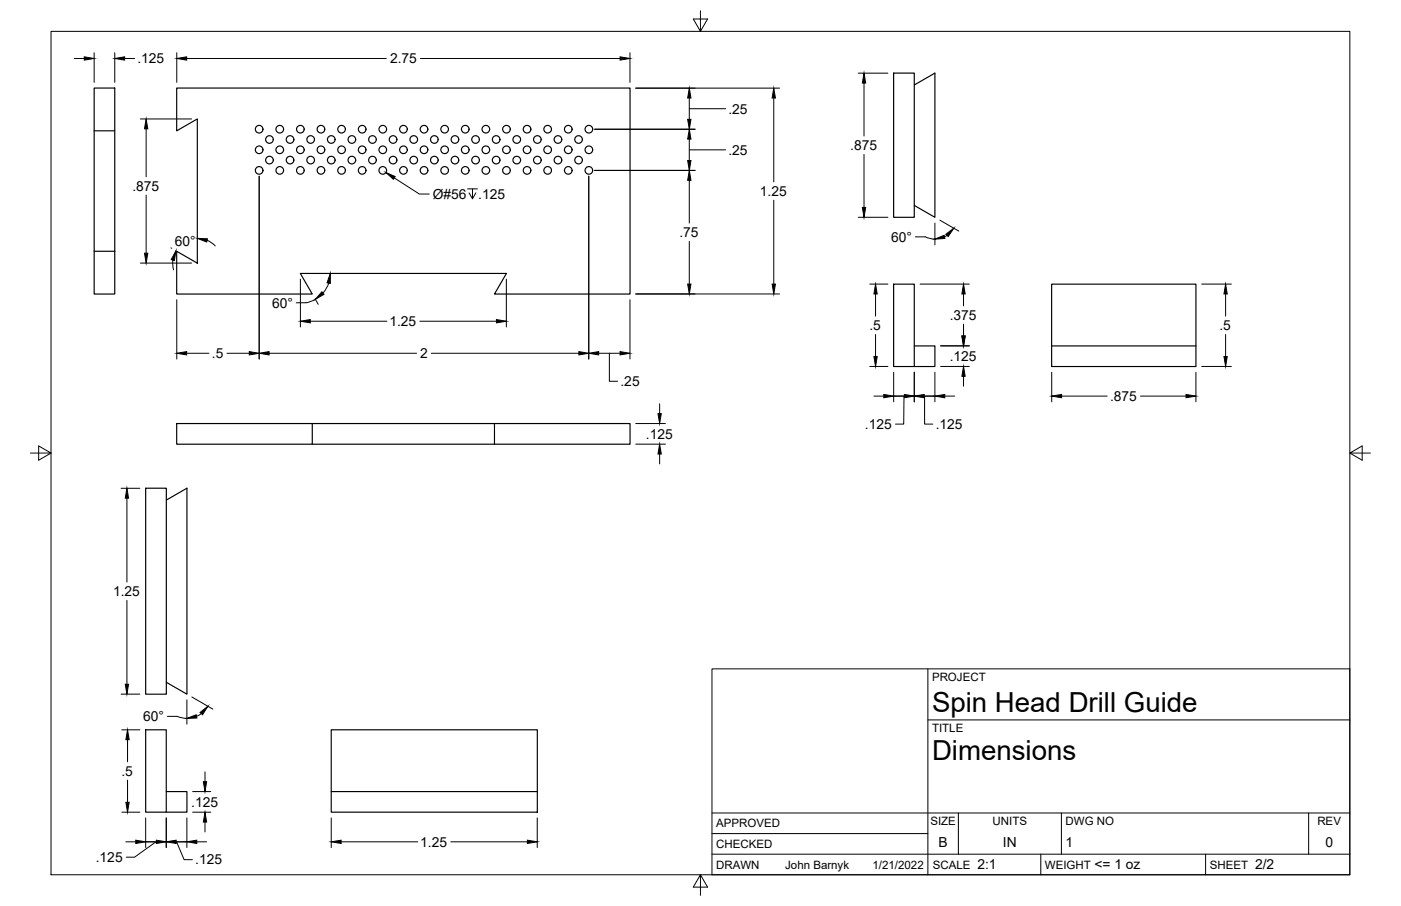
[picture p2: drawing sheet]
<svg xmlns="http://www.w3.org/2000/svg" width="432mm" height="279mm" viewBox="0 0 432 279" stroke-linecap="round" stroke-linejoin="round" font-family="sans-serif">
<!-- layer: Visible -->
<g fill="none" stroke="#000" stroke-width=".36">
<path d="M29 27.2h6.4v13.1h-6.4zM54.5 27.2h139.7v63.5h-41.8l3.7-6.4h-63.5l3.6 6.4h-41.7v-13.2l6.3 3.7v-44.5l-6.3 3.6zM275.4 22.5h6.4v44.5h-6.4zM281.8 26.2l6.3-3.7v44.5l-6.3-3.6M29 40.3v37.2M35.4 40.3v37.2M29 77.5h6.4v13.2h-6.4zM275.4 87.6h6.4v25.4h-6.4zM324.1 87.6h44.5v25.4h-44.5zM281.8 106.7h6.3v6.3h-6.3M324.1 106.7h44.5M54.5 130.6h41.7v6.4h-41.7z"/>
<path d="M96.2 130.6h56.2v6.4h41.8v-6.4h-41.8M96.2 137h56.2M44.9 150.6h6.4v63.5h-6.4zM51.3 154.2l6.3-3.6v63.5l-6.3-3.7M44.9 225.1h6.3v25.4h-6.3zM102.1 225.1h63.5v25.4h-63.5zM51.2 244.1h6.4v6.4h-6.4M102.1 244.1h63.5"/>
<circle cx="79.9" cy="39.8" r="1.17"/>
<circle cx="86.2" cy="39.8" r="1.17"/>
<circle cx="92.6" cy="39.8" r="1.17"/>
<circle cx="98.9" cy="39.8" r="1.17"/>
<circle cx="105.3" cy="39.8" r="1.17"/>
<circle cx="111.6" cy="39.8" r="1.17"/>
<circle cx="118" cy="39.8" r="1.17"/>
<circle cx="124.3" cy="39.8" r="1.17"/>
<circle cx="130.7" cy="39.8" r="1.17"/>
<circle cx="137" cy="39.8" r="1.17"/>
<circle cx="143.4" cy="39.8" r="1.17"/>
<circle cx="149.7" cy="39.8" r="1.17"/>
<circle cx="156.1" cy="39.8" r="1.17"/>
<circle cx="162.4" cy="39.8" r="1.17"/>
<circle cx="168.8" cy="39.8" r="1.17"/>
<circle cx="175.1" cy="39.8" r="1.17"/>
<circle cx="181.5" cy="39.8" r="1.17"/>
<circle cx="79.9" cy="52.5" r="1.17"/>
<circle cx="79.9" cy="46.2" r="1.17"/>
<circle cx="83" cy="49.4" r="1.17"/>
<circle cx="83" cy="43" r="1.17"/>
<circle cx="86.2" cy="52.5" r="1.17"/>
<circle cx="86.2" cy="46.2" r="1.17"/>
<circle cx="89.4" cy="43" r="1.17"/>
<circle cx="89.4" cy="49.4" r="1.17"/>
<circle cx="92.6" cy="52.5" r="1.17"/>
<circle cx="92.6" cy="46.2" r="1.17"/>
<circle cx="95.7" cy="49.4" r="1.17"/>
<circle cx="95.7" cy="43" r="1.17"/>
<circle cx="98.9" cy="46.2" r="1.17"/>
<circle cx="98.9" cy="52.5" r="1.17"/>
<circle cx="102.1" cy="49.4" r="1.17"/>
<circle cx="102.1" cy="43" r="1.17"/>
<circle cx="105.3" cy="52.5" r="1.17"/>
<circle cx="105.3" cy="46.2" r="1.17"/>
<circle cx="108.4" cy="49.4" r="1.17"/>
<circle cx="108.4" cy="43" r="1.17"/>
<circle cx="111.6" cy="52.5" r="1.17"/>
<circle cx="111.6" cy="46.2" r="1.17"/>
<circle cx="114.8" cy="43" r="1.17"/>
<circle cx="114.8" cy="49.4" r="1.17"/>
<circle cx="118" cy="52.5" r="1.17"/>
<circle cx="118" cy="46.2" r="1.17"/>
<circle cx="121.1" cy="49.4" r="1.17"/>
<circle cx="121.1" cy="43" r="1.17"/>
<circle cx="124.3" cy="46.2" r="1.17"/>
<circle cx="124.3" cy="52.5" r="1.17"/>
<circle cx="127.5" cy="49.4" r="1.17"/>
<circle cx="127.5" cy="43" r="1.17"/>
<circle cx="130.7" cy="46.2" r="1.17"/>
<circle cx="130.7" cy="52.5" r="1.17"/>
<circle cx="133.9" cy="49.4" r="1.17"/>
<circle cx="133.9" cy="43" r="1.17"/>
<circle cx="137" cy="46.2" r="1.17"/>
<circle cx="137" cy="52.5" r="1.17"/>
<circle cx="140.2" cy="49.4" r="1.17"/>
<circle cx="140.2" cy="43" r="1.17"/>
<circle cx="143.4" cy="52.5" r="1.17"/>
<circle cx="143.4" cy="46.2" r="1.17"/>
<circle cx="146.6" cy="49.4" r="1.17"/>
<circle cx="146.6" cy="43" r="1.17"/>
<circle cx="149.7" cy="46.2" r="1.17"/>
<circle cx="149.7" cy="52.5" r="1.17"/>
<circle cx="152.9" cy="49.4" r="1.17"/>
<circle cx="152.9" cy="43" r="1.17"/>
<circle cx="156.1" cy="46.2" r="1.17"/>
<circle cx="156.1" cy="52.5" r="1.17"/>
<circle cx="159.3" cy="49.4" r="1.17"/>
<circle cx="159.3" cy="43" r="1.17"/>
<circle cx="162.4" cy="46.2" r="1.17"/>
<circle cx="162.4" cy="52.5" r="1.17"/>
<circle cx="165.6" cy="43" r="1.17"/>
<circle cx="165.6" cy="49.4" r="1.17"/>
<circle cx="168.8" cy="46.2" r="1.17"/>
<circle cx="168.8" cy="52.5" r="1.17"/>
<circle cx="172" cy="43" r="1.17"/>
<circle cx="172" cy="49.4" r="1.17"/>
<circle cx="175.1" cy="46.2" r="1.17"/>
<circle cx="175.1" cy="52.5" r="1.17"/>
<circle cx="178.3" cy="49.4" r="1.17"/>
<circle cx="178.3" cy="43" r="1.17"/>
<circle cx="181.5" cy="46.2" r="1.17"/>
<circle cx="181.5" cy="52.5" r="1.17"/>
</g>
<!-- layer: Border -->
<path d="M15.7 9.7h400.3v260.1h-400.3zM215.9 3.3v6.4l-2.2-3.8h4.4l-2.2 3.8M9.4 139.7h6.3l-3.8-2.2v4.4l3.8-2.2M416 139.7l3.8 2.2v-4.4l-3.8 2.2h6.4M215.9 269.8l2.2 3.8h-4.4l2.2-3.8v6.3" fill="none" stroke="#000" stroke-width=".31"/>
<!-- layer: Titleblock -->
<path d="M219.4 206.3h196.6v63.5h-196.6zM286 206.3v63.5M286 222h130M219.4 257.1h66.6M219.4 250.7h196.6M295.4 250.7v12.7M327.1 250.7v12.7M403.3 250.7v12.7M219.4 263.4h196.6M320.8 263.4v6.4M371.6 263.4v6.4" fill="none" stroke="#000" stroke-width=".31"/>
<!-- layer: Dimensions -->
<g fill="none" stroke="#000" stroke-width=".31">
<path d="M22.9 18h3.1M29 16.3v9.1M35.4 16.3v9.1M38.4 18h3.1M54.5 16.3v9.1M57.5 18h61.6M129.6 18h61.5M194.2 16.3v9.1M43.3 36.7h15.8M45 39.7v14.8M183.2 39.9h31M195.9 27.2h44.4"/>
<path d="M212.4 33.5h11.2M212.4 30.2v6.6M238.5 30.2v25.9M264.5 22.6h9.2M266.3 25.6v16.4M79.9 54.3v56.4M121.5 54.9l7.7 4.9h3.1M144.1 58.3h3.1M145.6 58.3v3l-1-1.8M146.7 59.5l-1.1 1.8M181.5 54.3v56.4M183.2 52.6h31"/>
<path d="M212.4 46.2h11.2M212.4 42.9v6.6M212.4 55.6v13.2M266.3 47.6v16.4M45 60.2v17.9M52.7 76.4l.2 .2M63.8 74.1l2.5 1.7M212.4 74.4v13.2M238.5 61.7v25.9M264.5 67h9.2M282.1 73h3.1l1.4 .5 1.6 .2M288.1 68.8v6.7"/>
<path d="M289.7 67.9l5.8 3.4M291.9 72.6l-.8 .4M43.3 81.1h15.8M53.3 80.2l.2 3M54.5 92.4v18.3M91.3 93.4h3M92.6 86.1v14.7M95.6 99.1h23.6M97.1 92.2l1 1.7M97.2 92.3l-2.8 1.1M101.3 87.3l-.7 1.6-1 1.5M129.4 99.1h23.6"/>
<path d="M156.1 86.1v14.7M194.2 92.4v18.3M195.9 90.7h44.4M268.1 87.6h5.6M269.9 90.7v6.8M283.6 87.6h15.1M297 90.7v3.6M297 100v3.6M370.4 87.6h9.1M377.7 90.7v6.8M57.5 108.9h6.9M69.9 108.9h6.9"/>
<path d="M82.9 108.9h45.5M132.9 108.9h45.5M184.5 108.9h6.6M187.8 108.9v8.7h2.6M268.1 113h5.6M269.9 103.1v6.9M275.4 114.8v9.1M281.8 114.8v9.1M288.1 114.8v9.1M289.9 113h8.8M289.9 106.7h8.8M297 116.1v3"/>
<path d="M324.1 114.8v9.1M368.6 114.8v9.1M370.4 113h9.1M377.7 103.1v6.9M195.9 137h9.2M195.9 130.6h9.2M203.3 124.5v3.1M269.3 122.2h3.1M275.4 122.2h12.7M278.6 122.2l-.1 8.6h-2.5M285 122.2v8.6h2.5M291.2 122.2h3"/>
<path d="M327.2 122.2h14M351.5 122.2h14M37.3 150.6h5.8M39.1 153.6v25.9M203.3 140v3.1M39.1 185.1v25.9M37.3 214.1h5.8M57.6 215.8v7.5M59.1 214.9l6.5 3.8M37.5 225.1h5.6M39.3 228.1v6.9M51.6 220.9h3l1.5 .5 1.5 .1"/>
<path d="M62.1 220.1l-1.5 .8M63.2 238v3.1M37.5 250.5h5.6M38.8 259.6h3M39.3 240.6v6.8M44.9 252.2v9.2M44.9 259.6h12.7M48.1 259.6l-6.6 4.8h-2.6M51.2 252.2v9.2M54.4 259.6l2.3 5.5h2.6M57.6 252.2v9.2M59.4 250.5h5.6"/>
<path d="M59.4 244.1h5.6M60.6 259.6h3.1M63.2 253.5v3.1M102.1 252.2v9.2M105.1 259.6h23.6M138.9 259.6h23.6M165.6 252.2v9.2"/>
</g>
<g fill="#000" stroke="#000" stroke-width=".31">
<path d="M26 17.5l3 .5-3 .5zM35.4 18l3-.5v1zM54.5 18l3-.5v1zM191.1 17.5l3.1 .5-3.1 .5zM45 36.7l.6 3h-1.1zM211.9 36.8h1.1l-.6 3.1zM212.4 27.2l.6 3h-1.1zM238.5 27.2l.5 3h-1zM266.3 22.6l.5 3h-1zM119 53.2l2.8 1.2-.6 .9zM212.4 52.6l.6 3h-1.1zM211.9 49.5h1.1l-.6 3.1z"/>
<path d="M212.4 39.9l.6 3h-1.1zM44.5 78.1h1.1l-.6 3zM60.8 73.5l3.1 .1-.2 1zM265.8 64h1l-.5 3zM288.1 73.7l2.9-1.1 .2 .9zM291.5 72.2l2.5-1.8-1.8 2.5zM54.2 77.3l-.5 3.1-.9-.3zM92.6 99.1l3-.5v1zM99.2 90l.7 .8-2.7 1.5zM101.8 84.3v3.1l-1-.2zM153 98.6l3.1 .5-3.1 .5zM211.9 87.6h1.1l-.6 3.1z"/>
<path d="M238 87.6h1l-.5 3.1zM269.9 87.6l.5 3.1h-1.1zM297 87.6l.5 3.1h-1zM377.7 87.6l.5 3.1h-1zM54.5 108.9l3-.5v1.1zM76.8 108.4l3.1 .5-3.1 .6zM79.9 108.9l3-.5v1.1zM178.4 108.4l3.1 .5-3.1 .6zM181.5 108.9l3-.5v1.1zM191.1 108.4l3.1 .5-3.1 .6zM269.3 110h1.1l-.5 3zM296.5 103.6h1l-.5 3.1z"/>
<path d="M297 113l.5 3.1h-1zM377.2 110h1l-.5 3zM202.8 127.6h1l-.5 3zM272.4 121.6l3 .6-3 .5zM278.7 121.6l3.1 .6-3.1 .5zM281.8 122.2l3-.6v1.1zM288.1 122.2l3.1-.6v1.1zM324.1 122.2l3.1-.6v1.1zM365.5 121.6l3.1 .6-3.1 .5zM39.1 150.6l.5 3h-1zM203.3 137l.5 3h-1zM38.6 211h1l-.5 3.1z"/>
<path d="M61.7 219.7l2.4-1.9-1.7 2.6zM39.3 225.1l.5 3h-1zM57.6 221.6l2.9-1.2 .2 1zM38.8 247.4h1l-.5 3.1zM41.8 259.1l3.1 .5-3.1 .5zM48.2 259.1l3 .5-3 .5zM51.2 259.6l3.1-.5v1zM57.6 259.6l3-.5v1zM63.2 250.5l.5 3h-1zM62.7 241.1h1l-.5 3zM102.1 259.6l3-.5v1zM162.5 259.1l3.1 .5-3.1 .5z"/>
</g>
<g font-size="8.5">
<text x="287.3" y="219.5">Spin Head Drill Guide</text>
<text x="287.3" y="234.5">Dimensions</text>
</g>
<g font-size="4.3">
<text x="42.4" y="19.5">.125</text>
<text x="120.2" y="19.5">2.75</text>
<text x="224.5" y="35">.25</text>
<text x="224.5" y="47.7">.25</text>
<text x="262" y="46.3">.875</text>
<text x="40.8" y="58.9">.875</text>
<text x="133.4" y="61.3">Ø#56</text>
<text x="147.4" y="61.3">.125</text>
<text x="234.2" y="60.4">1.25</text>
<text x="53.9" y="76">60°</text>
<text x="209.4" y="73.1">.75</text>
<text x="274.7" y="74.5">60°</text>
<text x="83.9" y="94.9">60°</text>
<text x="120" y="100.6">1.25</text>
<text x="268" y="101.8">.5</text>
<text x="292.7" y="98.6">.375</text>
<text x="375.9" y="101.8">.5</text>
<text x="65.3" y="110.4">.5</text>
<text x="129.5" y="110.5">2</text>
<text x="292.7" y="111.3">.125</text>
<text x="191.2" y="119.1">.25</text>
<text x="342.1" y="123.7">.875</text>
<text x="199.1" y="135.3">.125</text>
<text x="266.6" y="132.3">.125</text>
<text x="288.4" y="132.3">.125</text>
<text x="34.8" y="183.8">1.25</text>
<text x="44.1" y="222.4">60°</text>
<text x="37.4" y="239.3">.5</text>
<text x="58.9" y="248.8">.125</text>
<text x="129.5" y="261.1">1.25</text>
<text x="289.3" y="261.2">B</text>
<text x="309.1" y="261.2">IN</text>
<text x="328.4" y="261.2">1</text>
<text x="408.5" y="261.2">0</text>
<text x="29.5" y="265.9">.125</text>
<text x="60.2" y="266.6">.125</text>
<text x="301.2" y="268.1">2:1</text>
<text x="337.3" y="268.1">&lt;= 1 oz</text>
<text x="386.8" y="268.1">2/2</text>
</g>
<g font-size="3.5">
<text x="287.3" y="210.1">PROJECT</text>
<text x="287.3" y="225.8">TITLE</text>
<text x="220.7" y="255.2">APPROVED</text>
<text x="286.7" y="254.5">SIZE</text>
<text x="305.9" y="254.5">UNITS</text>
<text x="328.4" y="254.5">DWG NO</text>
<text x="406" y="254.5">REV</text>
<text x="220.7" y="261.5">CHECKED</text>
<text x="220.7" y="267.9">DRAWN</text>
<text x="242" y="267.9">John Barnyk</text>
<text x="268.9" y="267.9">1/21/2022</text>
<text x="287.5" y="267.9">SCALE</text>
<text x="322.1" y="267.9">WEIGHT</text>
<text x="372.9" y="267.9">SHEET</text>
</g>
</svg>
